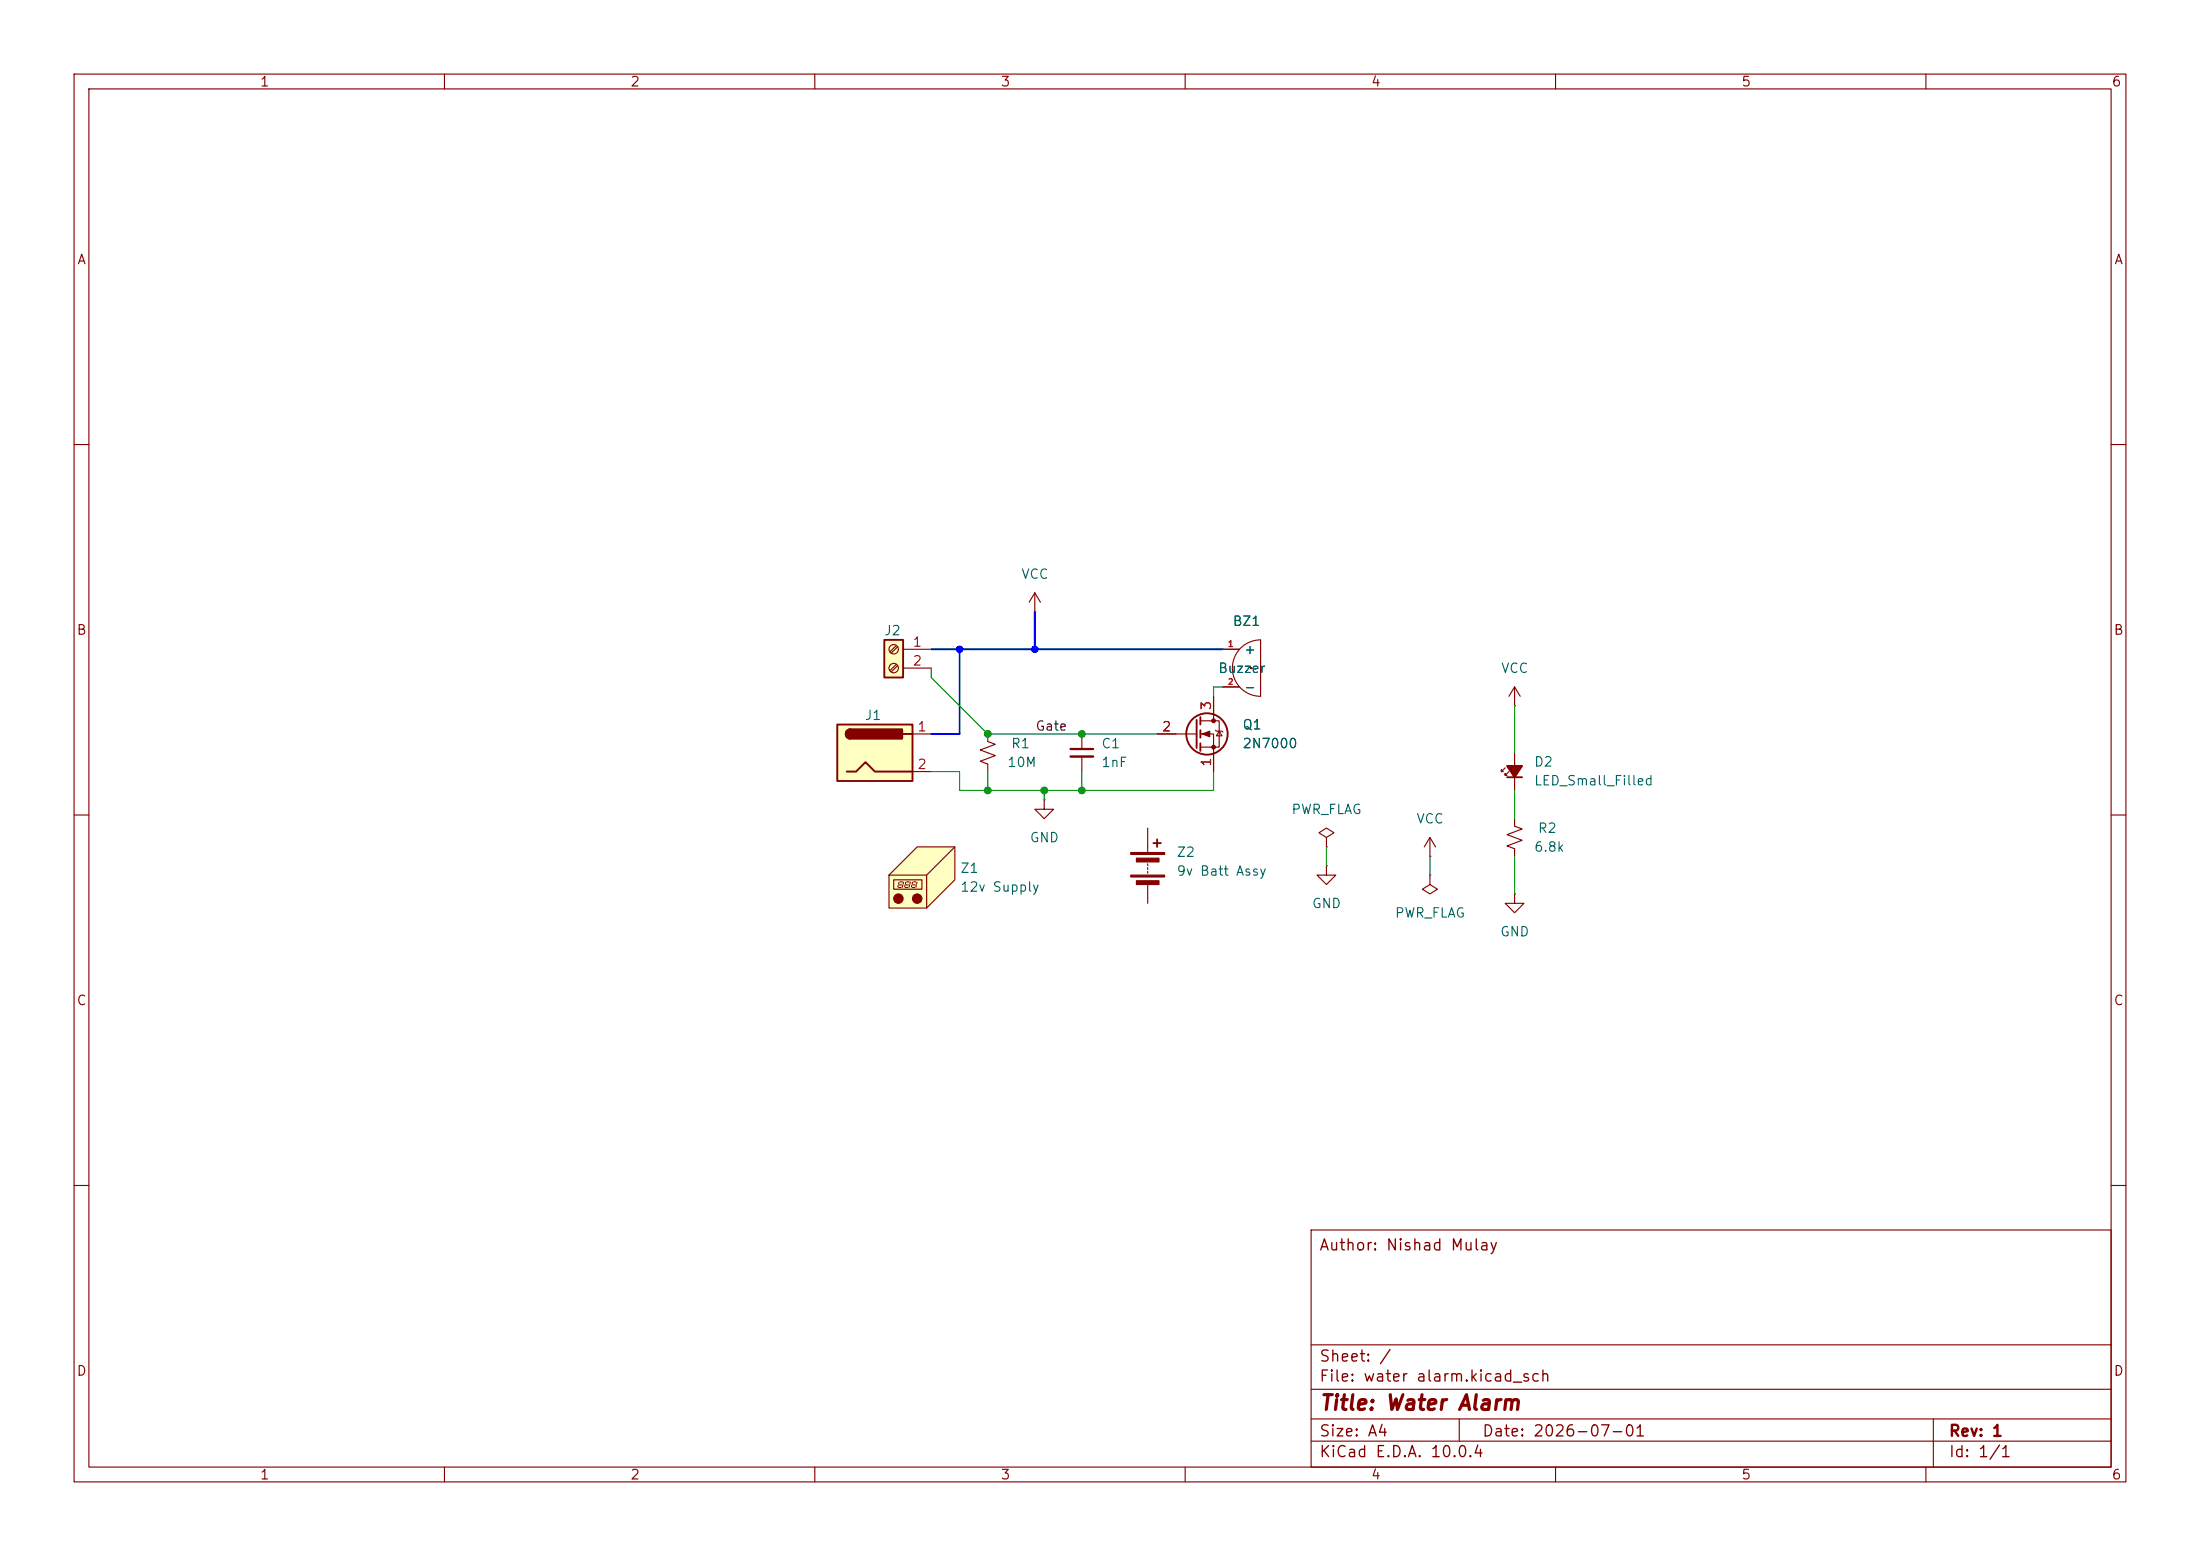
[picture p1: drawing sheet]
(kicad_sch
 (version 20260306)
 (generator "eeschema")
 (generator_version "10.0")
 (paper "A4")
 (title_block
  (title "Water Alarm")
  (date "2026-07-01")
  (rev "1")
  (comment 4 "Author: Nishad Mulay"))
 (lib_symbols
  (symbol "1_Buzzers:Buzzer" (exclude_from_sim no) (in_bom yes) (on_board yes)
   (in_pos_files yes)
   (duplicate_pin_numbers_are_jumpers no)
   (property "Reference" "BZ" (at -4.318 0 0) (show_name no) (do_not_autoplace no) (effects (font (size 1.27 1.27))))
   (property "Value" "" (at 0 0 0) (show_name no) (do_not_autoplace no) (effects (font (size 1.27 1.27))))
   (property "Footprint" "" (at 0 0 0) (show_name no) (do_not_autoplace no) (hide yes) (effects (font (size 1.27 1.27))))
   (property "Datasheet" "" (at 0 0 0) (show_name no) (do_not_autoplace no) (hide yes) (effects (font (size 1.27 1.27))))
   (property "Description" "" (at 0 0 0) (show_name no) (do_not_autoplace no) (hide yes) (effects (font (size 1.27 1.27))))
   (symbol "Buzzer_0_1"
    (polyline (pts (xy -2.54 3.81) (xy -2.54 -3.81)) (stroke (width 0) (type default)) (fill (type none)))
    (arc (start -2.54 3.81) (mid 1.27 0) (end -2.54 -3.81) (stroke (width 0) (type default)) (fill (type none)))
    (arc (start -1.27 0) (mid -1.27 0) (end -1.27 0) (stroke (width 0) (type default)) (fill (type none)))
    (arc (start -1.27 0) (mid -1.27 0) (end -1.27 0) (stroke (width 0) (type default)) (fill (type none)))
    (arc (start -1.27 0) (mid -1.27 0) (end -1.27 0) (stroke (width 0) (type default)) (fill (type none)))
    (arc (start -1.27 0) (mid -1.27 0) (end -1.27 0) (stroke (width 0) (type default)) (fill (type none))))
   (symbol "Buzzer_1_1"
    (pin passive line (at 2.54 2.54 180) (length 2.2352) (name "+" (effects (font (size 1.27 1.27)))) (number "1" (effects (font (size 0.8382 0.8382)))))
    (pin passive line (at 2.54 -2.54 180) (length 2.2352) (name "-" (effects (font (size 1.27 1.27)))) (number "2" (effects (font (size 0.762 0.762))))))
   (embedded_fonts no))
  (symbol "Connector:Jack-DC"
   (pin_names
    (offset 1.016)) (exclude_from_sim no) (in_bom yes) (on_board yes)
   (in_pos_files yes)
   (duplicate_pin_numbers_are_jumpers no)
   (property "Reference" "J" (at 0 5.334 0) (show_name no) (do_not_autoplace no) (effects (font (size 1.27 1.27))))
   (property "Value" "Jack-DC" (at 0 -5.08 0) (show_name no) (do_not_autoplace no) (effects (font (size 1.27 1.27))))
   (property "Footprint" "" (at 1.27 -1.016 0) (show_name no) (do_not_autoplace no) (hide yes) (effects (font (size 1.27 1.27))))
   (property "Datasheet" "" (at 1.27 -1.016 0) (show_name no) (do_not_autoplace no) (hide yes) (effects (font (size 1.27 1.27))))
   (property "Description" "DC Barrel Jack" (at 0 0 0) (show_name no) (do_not_autoplace no) (hide yes) (effects (font (size 1.27 1.27))))
   (symbol "Jack-DC_0_1"
    (rectangle (start -5.08 3.81) (end 5.08 -3.81) (stroke (width 0.254) (type default)) (fill (type background)))
    (polyline (pts (xy -3.81 -2.54) (xy -2.54 -2.54) (xy -1.27 -1.27) (xy 0 -2.54) (xy 2.54 -2.54) (xy 5.08 -2.54)) (stroke (width 0.254) (type default)) (fill (type none)))
    (arc (start -3.302 1.905) (mid -3.9343 2.54) (end -3.302 3.175) (stroke (width 0.254) (type default)) (fill (type none)))
    (arc (start -3.302 1.905) (mid -3.9343 2.54) (end -3.302 3.175) (stroke (width 0.254) (type default)) (fill (type outline)))
    (rectangle (start 3.683 3.175) (end -3.302 1.905) (stroke (width 0.254) (type default)) (fill (type outline)))
    (polyline (pts (xy 5.08 2.54) (xy 3.81 2.54)) (stroke (width 0.254) (type default)) (fill (type none))))
   (symbol "Jack-DC_1_1"
    (pin passive line (at 7.62 2.54 180) (length 2.54) (name "" (effects (font (size 1.27 1.27)))) (number "1" (effects (font (size 1.27 1.27)))))
    (pin passive line (at 7.62 -2.54 180) (length 2.54) (name "" (effects (font (size 1.27 1.27)))) (number "2" (effects (font (size 1.27 1.27))))))
   (embedded_fonts no))
  (symbol "Connector:Screw_Terminal_01x02"
   (pin_names
    (offset 1.016) (hide yes)) (exclude_from_sim no) (in_bom yes) (on_board yes)
   (in_pos_files yes)
   (duplicate_pin_numbers_are_jumpers no)
   (property "Reference" "J" (at 0 2.54 0) (show_name no) (do_not_autoplace no) (effects (font (size 1.27 1.27))))
   (property "Value" "Screw_Terminal_01x02" (at 0 -5.08 0) (show_name no) (do_not_autoplace no) (effects (font (size 1.27 1.27))))
   (property "Footprint" "" (at 0 0 0) (show_name no) (do_not_autoplace no) (hide yes) (effects (font (size 1.27 1.27))))
   (property "Datasheet" "" (at 0 0 0) (show_name no) (do_not_autoplace no) (hide yes) (effects (font (size 1.27 1.27))))
   (property "Description" "Generic screw terminal, single row, 01x02, script generated (kicad-library-utils/schlib/autogen/connector/)" (at 0 0 0) (show_name no) (do_not_autoplace no) (hide yes) (effects (font (size 1.27 1.27))))
   (symbol "Screw_Terminal_01x02_1_1"
    (rectangle (start -1.27 1.27) (end 1.27 -3.81) (stroke (width 0.254) (type default)) (fill (type background)))
    (polyline (pts (xy -0.5334 0.3302) (xy 0.3302 -0.508)) (stroke (width 0.1524) (type default)) (fill (type none)))
    (polyline (pts (xy -0.5334 -2.2098) (xy 0.3302 -3.048)) (stroke (width 0.1524) (type default)) (fill (type none)))
    (polyline (pts (xy -0.3556 0.508) (xy 0.508 -0.3302)) (stroke (width 0.1524) (type default)) (fill (type none)))
    (polyline (pts (xy -0.3556 -2.032) (xy 0.508 -2.8702)) (stroke (width 0.1524) (type default)) (fill (type none)))
    (circle (center 0 0) (radius 0.635) (stroke (width 0.1524) (type default)) (fill (type none)))
    (circle (center 0 -2.54) (radius 0.635) (stroke (width 0.1524) (type default)) (fill (type none)))
    (pin passive line (at -5.08 0 0) (length 3.81) (name "Pin_1" (effects (font (size 1.27 1.27)))) (number "1" (effects (font (size 1.27 1.27)))))
    (pin passive line (at -5.08 -2.54 0) (length 3.81) (name "Pin_2" (effects (font (size 1.27 1.27)))) (number "2" (effects (font (size 1.27 1.27))))))
   (embedded_fonts no))
  (symbol "Device:Battery"
   (pin_numbers (hide yes))
   (pin_names
    (offset 0) (hide yes)) (exclude_from_sim no) (in_bom yes) (on_board yes)
   (in_pos_files yes)
   (duplicate_pin_numbers_are_jumpers no)
   (property "Reference" "BT" (at 2.54 2.54 0) (show_name no) (do_not_autoplace no) (effects (font (size 1.27 1.27)) (justify left)))
   (property "Value" "Battery" (at 2.54 0 0) (show_name no) (do_not_autoplace no) (effects (font (size 1.27 1.27)) (justify left)))
   (property "Footprint" "" (at 0 1.524 90) (show_name no) (do_not_autoplace no) (hide yes) (effects (font (size 1.27 1.27))))
   (property "Datasheet" "" (at 0 1.524 90) (show_name no) (do_not_autoplace no) (hide yes) (effects (font (size 1.27 1.27))))
   (property "Description" "Multiple-cell battery" (at 0 0 0) (show_name no) (do_not_autoplace no) (hide yes) (effects (font (size 1.27 1.27))))
   (property "Sim.Device" "V" (at 0 0 0) (show_name no) (do_not_autoplace no) (hide yes) (effects (font (size 1.27 1.27))))
   (property "Sim.Type" "DC" (at 0 0 0) (show_name no) (do_not_autoplace no) (hide yes) (effects (font (size 1.27 1.27))))
   (property "Sim.Pins" "1=+ 2=-" (at 0 0 0) (show_name no) (do_not_autoplace no) (hide yes) (effects (font (size 1.27 1.27))))
   (symbol "Battery_0_1"
    (rectangle (start -2.286 1.778) (end 2.286 1.524) (stroke (width 0) (type default)) (fill (type outline)))
    (rectangle (start -2.286 -1.27) (end 2.286 -1.524) (stroke (width 0) (type default)) (fill (type outline)))
    (rectangle (start -1.524 1.016) (end 1.524 0.508) (stroke (width 0) (type default)) (fill (type outline)))
    (rectangle (start -1.524 -2.032) (end 1.524 -2.54) (stroke (width 0) (type default)) (fill (type outline)))
    (polyline (pts (xy 0 1.778) (xy 0 2.54)) (stroke (width 0) (type default)) (fill (type none)))
    (polyline (pts (xy 0 0) (xy 0 0.254)) (stroke (width 0) (type default)) (fill (type none)))
    (polyline (pts (xy 0 -0.508) (xy 0 -0.254)) (stroke (width 0) (type default)) (fill (type none)))
    (polyline (pts (xy 0 -1.016) (xy 0 -0.762)) (stroke (width 0) (type default)) (fill (type none)))
    (polyline (pts (xy 0.762 3.048) (xy 1.778 3.048)) (stroke (width 0.254) (type default)) (fill (type none)))
    (polyline (pts (xy 1.27 3.556) (xy 1.27 2.54)) (stroke (width 0.254) (type default)) (fill (type none))))
   (symbol "Battery_1_1"
    (pin passive line (at 0 5.08 270) (length 2.54) (name "+" (effects (font (size 1.27 1.27)))) (number "1" (effects (font (size 1.27 1.27)))))
    (pin passive line (at 0 -5.08 90) (length 2.54) (name "-" (effects (font (size 1.27 1.27)))) (number "2" (effects (font (size 1.27 1.27))))))
   (embedded_fonts no))
  (symbol "Device:C_Small"
   (pin_numbers (hide yes))
   (pin_names
    (offset 0.254) (hide yes)) (exclude_from_sim no) (in_bom yes) (on_board yes)
   (in_pos_files yes)
   (duplicate_pin_numbers_are_jumpers no)
   (property "Reference" "C" (at 0.254 1.778 0) (show_name no) (do_not_autoplace no) (effects (font (size 1.27 1.27)) (justify left)))
   (property "Value" "C_Small" (at 0.254 -2.032 0) (show_name no) (do_not_autoplace no) (effects (font (size 1.27 1.27)) (justify left)))
   (property "Footprint" "" (at 0 0 0) (show_name no) (do_not_autoplace no) (hide yes) (effects (font (size 1.27 1.27))))
   (property "Datasheet" "" (at 0 0 0) (show_name no) (do_not_autoplace no) (hide yes) (effects (font (size 1.27 1.27))))
   (property "Description" "Unpolarized capacitor, small symbol" (at 0 0 0) (show_name no) (do_not_autoplace no) (hide yes) (effects (font (size 1.27 1.27))))
   (symbol "C_Small_0_1"
    (polyline (pts (xy -1.524 0.508) (xy 1.524 0.508)) (stroke (width 0.3048) (type default)) (fill (type none)))
    (polyline (pts (xy -1.524 -0.508) (xy 1.524 -0.508)) (stroke (width 0.3302) (type default)) (fill (type none))))
   (symbol "C_Small_1_1"
    (pin passive line (at 0 2.54 270) (length 2.032) (name "" (effects (font (size 1.27 1.27)))) (number "1" (effects (font (size 1.27 1.27)))))
    (pin passive line (at 0 -2.54 90) (length 2.032) (name "" (effects (font (size 1.27 1.27)))) (number "2" (effects (font (size 1.27 1.27))))))
   (embedded_fonts no))
  (symbol "Device:LED_Small_Filled"
   (pin_numbers (hide yes))
   (pin_names
    (offset 0.254) (hide yes)) (exclude_from_sim no) (in_bom yes) (on_board yes)
   (in_pos_files yes)
   (duplicate_pin_numbers_are_jumpers no)
   (property "Reference" "D" (at -1.27 3.175 0) (show_name no) (do_not_autoplace no) (effects (font (size 1.27 1.27)) (justify left)))
   (property "Value" "LED_Small_Filled" (at -4.445 -2.54 0) (show_name no) (do_not_autoplace no) (effects (font (size 1.27 1.27)) (justify left)))
   (property "Footprint" "" (at 0 0 90) (show_name no) (do_not_autoplace no) (hide yes) (effects (font (size 1.27 1.27))))
   (property "Datasheet" "" (at 0 0 90) (show_name no) (do_not_autoplace no) (hide yes) (effects (font (size 1.27 1.27))))
   (property "Description" "Light emitting diode, small symbol, filled shape" (at 0 0 0) (show_name no) (do_not_autoplace no) (hide yes) (effects (font (size 1.27 1.27))))
   (property "Sim.Pins" "1=K 2=A" (at 0 0 0) (show_name no) (do_not_autoplace no) (hide yes) (effects (font (size 1.27 1.27))))
   (symbol "LED_Small_Filled_0_1"
    (polyline (pts (xy -0.762 -1.016) (xy -0.762 1.016)) (stroke (width 0.254) (type default)) (fill (type none)))
    (polyline (pts (xy 0 0.762) (xy -0.508 1.27) (xy -0.254 1.27) (xy -0.508 1.27) (xy -0.508 1.016)) (stroke (width 0) (type default)) (fill (type none)))
    (polyline (pts (xy 0.508 1.27) (xy 0 1.778) (xy 0.254 1.778) (xy 0 1.778) (xy 0 1.524)) (stroke (width 0) (type default)) (fill (type none)))
    (polyline (pts (xy 0.762 -1.016) (xy -0.762 0) (xy 0.762 1.016) (xy 0.762 -1.016)) (stroke (width 0.254) (type default)) (fill (type outline)))
    (polyline (pts (xy 1.016 0) (xy -0.762 0)) (stroke (width 0) (type default)) (fill (type none))))
   (symbol "LED_Small_Filled_1_1"
    (pin passive line (at -2.54 0 0) (length 1.778) (name "K" (effects (font (size 1.27 1.27)))) (number "1" (effects (font (size 1.27 1.27)))))
    (pin passive line (at 2.54 0 180) (length 1.778) (name "A" (effects (font (size 1.27 1.27)))) (number "2" (effects (font (size 1.27 1.27))))))
   (embedded_fonts no))
  (symbol "Device:R_Small_US"
   (pin_numbers (hide yes))
   (pin_names
    (offset 0.254) (hide yes)) (exclude_from_sim no) (in_bom yes) (on_board yes)
   (in_pos_files yes)
   (duplicate_pin_numbers_are_jumpers no)
   (property "Reference" "R" (at 0.762 0.508 0) (show_name no) (do_not_autoplace no) (effects (font (size 1.27 1.27)) (justify left)))
   (property "Value" "R_Small_US" (at 0.762 -1.016 0) (show_name no) (do_not_autoplace no) (effects (font (size 1.27 1.27)) (justify left)))
   (property "Footprint" "" (at 0 0 0) (show_name no) (do_not_autoplace no) (hide yes) (effects (font (size 1.27 1.27))))
   (property "Datasheet" "" (at 0 0 0) (show_name no) (do_not_autoplace no) (hide yes) (effects (font (size 1.27 1.27))))
   (property "Description" "Resistor, small US symbol" (at 0 0 0) (show_name no) (do_not_autoplace no) (hide yes) (effects (font (size 1.27 1.27))))
   (symbol "R_Small_US_1_1"
    (polyline (pts (xy 0 1.524) (xy 1.016 1.143) (xy 0 0.762) (xy -1.016 0.381) (xy 0 0)) (stroke (width 0) (type default)) (fill (type none)))
    (polyline (pts (xy 0 0) (xy 1.016 -0.381) (xy 0 -0.762) (xy -1.016 -1.143) (xy 0 -1.524)) (stroke (width 0) (type default)) (fill (type none)))
    (pin passive line (at 0 2.54 270) (length 1.016) (name "" (effects (font (size 1.27 1.27)))) (number "1" (effects (font (size 1.27 1.27)))))
    (pin passive line (at 0 -2.54 90) (length 1.016) (name "" (effects (font (size 1.27 1.27)))) (number "2" (effects (font (size 1.27 1.27))))))
   (embedded_fonts no))
  (symbol "Mechanical:Housing"
   (pin_names
    (offset 1.016)) (exclude_from_sim no) (in_bom yes) (on_board yes)
   (in_pos_files yes)
   (duplicate_pin_numbers_are_jumpers no)
   (property "Reference" "N" (at 3.81 0 0) (show_name no) (do_not_autoplace no) (effects (font (size 1.27 1.27)) (justify left)))
   (property "Value" "Housing" (at 3.81 -1.905 0) (show_name no) (do_not_autoplace no) (effects (font (size 1.27 1.27)) (justify left)))
   (property "Footprint" "" (at 1.27 1.27 0) (show_name no) (do_not_autoplace no) (hide yes) (effects (font (size 1.27 1.27))))
   (property "Datasheet" "" (at 1.27 1.27 0) (show_name no) (do_not_autoplace no) (hide yes) (effects (font (size 1.27 1.27))))
   (property "Description" "Housing" (at 0 0 0) (show_name no) (do_not_autoplace no) (hide yes) (effects (font (size 1.27 1.27))))
   (symbol "Housing_0_1"
    (polyline (pts (xy -5.715 0) (xy -0.635 0) (xy 3.175 3.81)) (stroke (width 0) (type default)) (fill (type none)))
    (polyline (pts (xy -5.715 0) (xy -5.715 -4.445) (xy -0.635 -4.445) (xy 3.175 -0.635) (xy 3.175 3.81) (xy -1.905 3.81) (xy -5.715 0)) (stroke (width 0) (type default)) (fill (type background)))
    (rectangle (start -5.08 -0.635) (end -1.27 -1.905) (stroke (width 0) (type default)) (fill (type none)))
    (polyline (pts (xy -4.5212 -1.5748) (xy -4.4704 -1.3716)) (stroke (width 0) (type default)) (fill (type none)))
    (circle (center -4.445 -3.175) (radius 0.635) (stroke (width 0) (type default)) (fill (type outline)))
    (polyline (pts (xy -4.4196 -1.2192) (xy -4.3688 -0.9652)) (stroke (width 0) (type default)) (fill (type none)))
    (polyline (pts (xy -4.4196 -1.6764) (xy -4.064 -1.6764)) (stroke (width 0) (type default)) (fill (type none)))
    (polyline (pts (xy -4.318 -1.3208) (xy -4.0132 -1.3208)) (stroke (width 0) (type default)) (fill (type none)))
    (polyline (pts (xy -4.2164 -0.9144) (xy -3.9116 -0.9144)) (stroke (width 0) (type default)) (fill (type none)))
    (polyline (pts (xy -3.9116 -1.6256) (xy -3.8608 -1.3716)) (stroke (width 0) (type default)) (fill (type none)))
    (polyline (pts (xy -3.81 -1.2192) (xy -3.7592 -0.9652)) (stroke (width 0) (type default)) (fill (type none)))
    (polyline (pts (xy -3.6068 -1.5748) (xy -3.556 -1.3716)) (stroke (width 0) (type default)) (fill (type none)))
    (polyline (pts (xy -3.5052 -1.2192) (xy -3.4544 -0.9652)) (stroke (width 0) (type default)) (fill (type none)))
    (polyline (pts (xy -3.5052 -1.6764) (xy -3.1496 -1.6764)) (stroke (width 0) (type default)) (fill (type none)))
    (polyline (pts (xy -3.4036 -1.3208) (xy -3.0988 -1.3208)) (stroke (width 0) (type default)) (fill (type none)))
    (polyline (pts (xy -3.302 -0.9144) (xy -2.9972 -0.9144)) (stroke (width 0) (type default)) (fill (type none)))
    (polyline (pts (xy -2.9972 -1.6256) (xy -2.9464 -1.3716)) (stroke (width 0) (type default)) (fill (type none)))
    (polyline (pts (xy -2.8956 -1.2192) (xy -2.8448 -0.9652)) (stroke (width 0) (type default)) (fill (type none)))
    (polyline (pts (xy -2.6924 -1.5748) (xy -2.6416 -1.3716)) (stroke (width 0) (type default)) (fill (type none)))
    (polyline (pts (xy -2.5908 -1.2192) (xy -2.54 -0.9652)) (stroke (width 0) (type default)) (fill (type none)))
    (polyline (pts (xy -2.5908 -1.6764) (xy -2.2352 -1.6764)) (stroke (width 0) (type default)) (fill (type none)))
    (polyline (pts (xy -2.4892 -1.3208) (xy -2.1844 -1.3208)) (stroke (width 0) (type default)) (fill (type none)))
    (polyline (pts (xy -2.3876 -0.9144) (xy -2.0828 -0.9144)) (stroke (width 0) (type default)) (fill (type none)))
    (polyline (pts (xy -2.0828 -1.6256) (xy -2.032 -1.3716)) (stroke (width 0) (type default)) (fill (type none)))
    (polyline (pts (xy -1.9812 -1.2192) (xy -1.9304 -0.9652)) (stroke (width 0) (type default)) (fill (type none)))
    (circle (center -1.905 -3.175) (radius 0.635) (stroke (width 0) (type default)) (fill (type outline)))
    (polyline (pts (xy -0.635 0) (xy -0.635 -4.445)) (stroke (width 0) (type default)) (fill (type none))))
   (embedded_fonts no))
  (symbol "Transistor_FET:2N7000"
   (pin_names (hide yes)) (exclude_from_sim no) (in_bom yes) (on_board yes)
   (in_pos_files yes)
   (duplicate_pin_numbers_are_jumpers no)
   (property "Reference" "Q" (at 5.08 1.905 0) (show_name no) (do_not_autoplace no) (effects (font (size 1.27 1.27)) (justify left)))
   (property "Value" "2N7000" (at 5.08 0 0) (show_name no) (do_not_autoplace no) (effects (font (size 1.27 1.27)) (justify left)))
   (property "Footprint" "Package_TO_SOT_THT:TO-92_Inline" (at 5.08 -1.905 0) (show_name no) (do_not_autoplace no) (hide yes) (effects (font (size 1.27 1.27)
    (italic yes)) (justify left)))
   (property "Datasheet" "https://www.vishay.com/docs/70226/70226.pdf" (at 5.08 -3.81 0) (show_name no) (do_not_autoplace no) (hide yes) (effects (font (size 1.27 1.27)) (justify left)))
   (property "Description" "0.2A Id, 200V Vds, N-Channel MOSFET, 2.6V Logic Level, TO-92" (at 0 0 0) (show_name no) (do_not_autoplace no) (hide yes) (effects (font (size 1.27 1.27))))
   (symbol "2N7000_0_1"
    (polyline (pts (xy 0.254 1.905) (xy 0.254 -1.905)) (stroke (width 0.254) (type default)) (fill (type none)))
    (polyline (pts (xy 0.254 0) (xy -2.54 0)) (stroke (width 0) (type default)) (fill (type none)))
    (polyline (pts (xy 0.762 2.286) (xy 0.762 1.27)) (stroke (width 0.254) (type default)) (fill (type none)))
    (polyline (pts (xy 0.762 0.508) (xy 0.762 -0.508)) (stroke (width 0.254) (type default)) (fill (type none)))
    (polyline (pts (xy 0.762 -1.27) (xy 0.762 -2.286)) (stroke (width 0.254) (type default)) (fill (type none)))
    (polyline (pts (xy 0.762 -1.778) (xy 3.302 -1.778) (xy 3.302 1.778) (xy 0.762 1.778)) (stroke (width 0) (type default)) (fill (type none)))
    (polyline (pts (xy 1.016 0) (xy 2.032 0.381) (xy 2.032 -0.381) (xy 1.016 0)) (stroke (width 0) (type default)) (fill (type outline)))
    (circle (center 1.651 0) (radius 2.794) (stroke (width 0.254) (type default)) (fill (type none)))
    (polyline (pts (xy 2.54 2.54) (xy 2.54 1.778)) (stroke (width 0) (type default)) (fill (type none)))
    (circle (center 2.54 1.778) (radius 0.254) (stroke (width 0) (type default)) (fill (type outline)))
    (circle (center 2.54 -1.778) (radius 0.254) (stroke (width 0) (type default)) (fill (type outline)))
    (polyline (pts (xy 2.54 -2.54) (xy 2.54 0) (xy 0.762 0)) (stroke (width 0) (type default)) (fill (type none)))
    (polyline (pts (xy 2.794 0.508) (xy 2.921 0.381) (xy 3.683 0.381) (xy 3.81 0.254)) (stroke (width 0) (type default)) (fill (type none)))
    (polyline (pts (xy 3.302 0.381) (xy 2.921 -0.254) (xy 3.683 -0.254) (xy 3.302 0.381)) (stroke (width 0) (type default)) (fill (type none))))
   (symbol "2N7000_1_1"
    (pin passive line (at 2.54 -5.08 90) (length 2.54) (name "S" (effects (font (size 1.27 1.27)))) (number "1" (effects (font (size 1.27 1.27)))))
    (pin input line (at -5.08 0 0) (length 2.54) (name "G" (effects (font (size 1.27 1.27)))) (number "2" (effects (font (size 1.27 1.27)))))
    (pin passive line (at 2.54 5.08 270) (length 2.54) (name "D" (effects (font (size 1.27 1.27)))) (number "3" (effects (font (size 1.27 1.27))))))
   (embedded_fonts no))
  (symbol "power:GND"
   (power global)
   (pin_numbers (hide yes))
   (pin_names
    (offset 0) (hide yes)) (exclude_from_sim no) (in_bom yes) (on_board yes)
   (in_pos_files yes)
   (duplicate_pin_numbers_are_jumpers no)
   (property "Reference" "#PWR" (at 0 -6.35 0) (show_name no) (do_not_autoplace no) (hide yes) (effects (font (size 1.27 1.27))))
   (property "Value" "GND" (at 0 -3.81 0) (show_name no) (do_not_autoplace no) (effects (font (size 1.27 1.27))))
   (property "Footprint" "" (at 0 0 0) (show_name no) (do_not_autoplace no) (hide yes) (effects (font (size 1.27 1.27))))
   (property "Datasheet" "" (at 0 0 0) (show_name no) (do_not_autoplace no) (hide yes) (effects (font (size 1.27 1.27))))
   (property "Description" "Power symbol creates a global label with name \"GND\" , ground" (at 0 0 0) (show_name no) (do_not_autoplace no) (hide yes) (effects (font (size 1.27 1.27))))
   (symbol "GND_0_1"
    (polyline (pts (xy 0 0) (xy 0 -1.27) (xy 1.27 -1.27) (xy 0 -2.54) (xy -1.27 -1.27) (xy 0 -1.27)) (stroke (width 0) (type default)) (fill (type none))))
   (symbol "GND_1_1"
    (pin power_in line (at 0 0 270) (length 0) (name "" (effects (font (size 1.27 1.27)))) (number "1" (effects (font (size 1.27 1.27))))))
   (embedded_fonts no))
  (symbol "power:PWR_FLAG"
   (power global)
   (pin_numbers (hide yes))
   (pin_names
    (offset 0) (hide yes)) (exclude_from_sim no) (in_bom yes) (on_board yes)
   (in_pos_files yes)
   (duplicate_pin_numbers_are_jumpers no)
   (property "Reference" "#FLG" (at 0 1.905 0) (show_name no) (do_not_autoplace no) (hide yes) (effects (font (size 1.27 1.27))))
   (property "Value" "PWR_FLAG" (at 0 3.81 0) (show_name no) (do_not_autoplace no) (effects (font (size 1.27 1.27))))
   (property "Footprint" "" (at 0 0 0) (show_name no) (do_not_autoplace no) (hide yes) (effects (font (size 1.27 1.27))))
   (property "Datasheet" "" (at 0 0 0) (show_name no) (do_not_autoplace no) (hide yes) (effects (font (size 1.27 1.27))))
   (property "Description" "Special symbol for telling ERC where power comes from" (at 0 0 0) (show_name no) (do_not_autoplace no) (hide yes) (effects (font (size 1.27 1.27))))
   (symbol "PWR_FLAG_0_0"
    (pin power_out line (at 0 0 90) (length 0) (name "" (effects (font (size 1.27 1.27)))) (number "1" (effects (font (size 1.27 1.27))))))
   (symbol "PWR_FLAG_0_1"
    (polyline (pts (xy 0 0) (xy 0 1.27) (xy -1.016 1.905) (xy 0 2.54) (xy 1.016 1.905) (xy 0 1.27)) (stroke (width 0) (type default)) (fill (type none))))
   (embedded_fonts no))
  (symbol "power:VCC"
   (power global)
   (pin_numbers (hide yes))
   (pin_names
    (offset 0) (hide yes)) (exclude_from_sim no) (in_bom yes) (on_board yes)
   (in_pos_files yes)
   (duplicate_pin_numbers_are_jumpers no)
   (property "Reference" "#PWR" (at 0 -3.81 0) (show_name no) (do_not_autoplace no) (hide yes) (effects (font (size 1.27 1.27))))
   (property "Value" "VCC" (at 0 3.556 0) (show_name no) (do_not_autoplace no) (effects (font (size 1.27 1.27))))
   (property "Footprint" "" (at 0 0 0) (show_name no) (do_not_autoplace no) (hide yes) (effects (font (size 1.27 1.27))))
   (property "Datasheet" "" (at 0 0 0) (show_name no) (do_not_autoplace no) (hide yes) (effects (font (size 1.27 1.27))))
   (property "Description" "Power symbol creates a global label with name \"VCC\"" (at 0 0 0) (show_name no) (do_not_autoplace no) (hide yes) (effects (font (size 1.27 1.27))))
   (symbol "VCC_0_1"
    (polyline (pts (xy -0.762 1.27) (xy 0 2.54)) (stroke (width 0) (type default)) (fill (type none)))
    (polyline (pts (xy 0 2.54) (xy 0.762 1.27)) (stroke (width 0) (type default)) (fill (type none)))
    (polyline (pts (xy 0 0) (xy 0 2.54)) (stroke (width 0) (type default)) (fill (type none))))
   (symbol "VCC_1_1"
    (pin power_in line (at 0 0 90) (length 0) (name "" (effects (font (size 1.27 1.27)))) (number "1" (effects (font (size 1.27 1.27))))))
   (embedded_fonts no)))
 (junction
  (at 133.35 106.68)
  (diameter 0)
  (color 0 0 0 0))
 (junction
  (at 133.35 99.06)
  (diameter 0)
  (color 0 0 0 0))
 (junction
  (at 140.97 106.68)
  (diameter 0)
  (color 0 0 0 0))
 (junction
  (at 146.05 99.06)
  (diameter 0)
  (color 0 0 0 0))
 (junction
  (at 139.7 87.63)
  (diameter 0.889)
  (color 0 0 255 1))
 (junction
  (at 146.05 106.68)
  (diameter 0)
  (color 0 0 0 0))
 (junction
  (at 129.54 87.63)
  (diameter 0.889)
  (color 0 0 255 1))
 (wire
  (pts (xy 129.54 106.68) (xy 133.35 106.68))
  (stroke (width 0) (type default)))
 (wire
  (pts (xy 179.07 116.84) (xy 179.07 114.3))
  (stroke (width 0) (type default)))
 (wire
  (pts (xy 133.35 106.68) (xy 133.35 104.14))
  (stroke (width 0) (type default)))
 (wire
  (pts (xy 133.35 99.06) (xy 146.05 99.06))
  (stroke (width 0) (type default)))
 (wire
  (pts (xy 129.54 104.14) (xy 129.54 106.68))
  (stroke (width 0) (type default)))
 (wire
  (pts (xy 204.47 120.65) (xy 204.47 115.57))
  (stroke (width 0) (type default)))
 (wire
  (pts (xy 125.73 91.44) (xy 133.35 99.06))
  (stroke (width 0) (type default)))
 (wire
  (pts (xy 193.04 118.11) (xy 193.04 115.57))
  (stroke (width 0) (type default)))
 (wire
  (pts (xy 140.97 107.95) (xy 140.97 106.68))
  (stroke (width 0) (type default)))
 (wire
  (pts (xy 125.73 104.14) (xy 129.54 104.14))
  (stroke (width 0) (type default)))
 (wire
  (pts (xy 129.54 87.63) (xy 139.7 87.63))
  (stroke (width 0.254) (type default) (color 0 0 255 1)))
 (wire
  (pts (xy 125.73 87.63) (xy 129.54 87.63))
  (stroke (width 0.254) (type default) (color 0 0 255 1)))
 (wire
  (pts (xy 146.05 104.14) (xy 146.05 106.68))
  (stroke (width 0) (type default)))
 (wire
  (pts (xy 139.7 82.55) (xy 139.7 87.63))
  (stroke (width 0.254) (type default) (color 0 0 255 1)))
 (wire
  (pts (xy 140.97 106.68) (xy 133.35 106.68))
  (stroke (width 0) (type default)))
 (wire
  (pts (xy 139.7 87.63) (xy 165.1 87.63))
  (stroke (width 0.254) (type default) (color 0 0 255 1)))
 (wire
  (pts (xy 129.54 99.06) (xy 129.54 87.63))
  (stroke (width 0.254) (type default) (color 0 0 255 1)))
 (wire
  (pts (xy 125.73 99.06) (xy 129.54 99.06))
  (stroke (width 0.254) (type default) (color 0 0 255 1)))
 (wire
  (pts (xy 140.97 106.68) (xy 146.05 106.68))
  (stroke (width 0) (type default)))
 (wire
  (pts (xy 204.47 95.25) (xy 204.47 101.6))
  (stroke (width 0) (type default)))
 (wire
  (pts (xy 163.83 104.14) (xy 163.83 106.68))
  (stroke (width 0) (type default)))
 (wire
  (pts (xy 146.05 106.68) (xy 163.83 106.68))
  (stroke (width 0) (type default)))
 (wire
  (pts (xy 125.73 90.17) (xy 125.73 91.44))
  (stroke (width 0) (type default)))
 (wire
  (pts (xy 165.1 92.71) (xy 163.83 92.71))
  (stroke (width 0) (type default)))
 (wire
  (pts (xy 163.83 92.71) (xy 163.83 93.98))
  (stroke (width 0) (type default)))
 (wire
  (pts (xy 146.05 99.06) (xy 156.21 99.06))
  (stroke (width 0) (type default)))
 (wire
  (pts (xy 204.47 110.49) (xy 204.47 106.68))
  (stroke (width 0) (type default)))
 (label "Gate"
  (at 139.7 99.06 0)
  (effects (font (size 1.27 1.27)) (justify left bottom)))
 (symbol
  (lib_id "Device:C_Small")
  (at 146.05 101.6 0)
  (unit 1)
  (body_style 1)
  (exclude_from_sim no)
  (in_bom yes)
  (on_board yes)
  (in_pos_files yes)
  (dnp no)
  (fields_autoplaced yes)
  (property "Reference" "C1" (at 148.59 100.3362 0) (show_name no) (do_not_autoplace no) (effects (font (size 1.27 1.27)) (justify left)))
  (property "Value" "1nF" (at 148.59 102.8762 0) (show_name no) (do_not_autoplace no) (effects (font (size 1.27 1.27)) (justify left)))
  (property "Footprint" "Capacitor_THT:C_Disc_D3.0mm_W1.6mm_P2.50mm" (at 146.05 101.6 0) (hide yes) (show_name no) (do_not_autoplace no) (effects (font (size 1.27 1.27))))
  (property "Datasheet" "" (at 146.05 101.6 0) (hide yes) (show_name no) (do_not_autoplace no) (effects (font (size 1.27 1.27))))
  (property "Description" "Unpolarized capacitor, small symbol" (at 146.05 101.6 0) (hide yes) (show_name no) (do_not_autoplace no) (effects (font (size 1.27 1.27))))
  (property "DKPN" "56-K102K10X7RH5UL2CT-ND" (at 146.05 101.6 0) (hide yes) (show_name no) (do_not_autoplace no) (effects (font (size 1.27 1.27))))
  (pin "1")
  (pin "2"))
 (symbol
  (lib_id "power:PWR_FLAG")
  (at 179.07 114.3 0)
  (unit 1)
  (body_style 1)
  (exclude_from_sim no)
  (in_bom yes)
  (on_board yes)
  (in_pos_files yes)
  (dnp no)
  (fields_autoplaced yes)
  (property "Reference" "#FLG01" (at 179.07 112.395 0) (hide yes) (show_name no) (do_not_autoplace no) (effects (font (size 1.27 1.27))))
  (property "Value" "PWR_FLAG" (at 179.07 109.22 0) (show_name no) (do_not_autoplace no) (effects (font (size 1.27 1.27))))
  (property "Footprint" "" (at 179.07 114.3 0) (hide yes) (show_name no) (do_not_autoplace no) (effects (font (size 1.27 1.27))))
  (property "Datasheet" "" (at 179.07 114.3 0) (hide yes) (show_name no) (do_not_autoplace no) (effects (font (size 1.27 1.27))))
  (property "Description" "Special symbol for telling ERC where power comes from" (at 179.07 114.3 0) (hide yes) (show_name no) (do_not_autoplace no) (effects (font (size 1.27 1.27))))
  (pin "1"))
 (symbol
  (lib_id "power:VCC")
  (at 204.47 95.25 0)
  (unit 1)
  (body_style 1)
  (exclude_from_sim no)
  (in_bom yes)
  (on_board yes)
  (in_pos_files yes)
  (dnp no)
  (fields_autoplaced yes)
  (property "Reference" "#PWR04" (at 204.47 99.06 0) (hide yes) (show_name no) (do_not_autoplace no) (effects (font (size 1.27 1.27))))
  (property "Value" "VCC" (at 204.47 90.17 0) (show_name no) (do_not_autoplace no) (effects (font (size 1.27 1.27))))
  (property "Footprint" "" (at 204.47 95.25 0) (hide yes) (show_name no) (do_not_autoplace no) (effects (font (size 1.27 1.27))))
  (property "Datasheet" "" (at 204.47 95.25 0) (hide yes) (show_name no) (do_not_autoplace no) (effects (font (size 1.27 1.27))))
  (property "Description" "Power symbol creates a global label with name \"VCC\"" (at 204.47 95.25 0) (hide yes) (show_name no) (do_not_autoplace no) (effects (font (size 1.27 1.27))))
  (pin "1"))
 (symbol
  (lib_id "power:VCC")
  (at 193.04 115.57 0)
  (unit 1)
  (body_style 1)
  (exclude_from_sim no)
  (in_bom yes)
  (on_board yes)
  (in_pos_files yes)
  (dnp no)
  (fields_autoplaced yes)
  (property "Reference" "#PWR03" (at 193.04 119.38 0) (hide yes) (show_name no) (do_not_autoplace no) (effects (font (size 1.27 1.27))))
  (property "Value" "VCC" (at 193.04 110.49 0) (show_name no) (do_not_autoplace no) (effects (font (size 1.27 1.27))))
  (property "Footprint" "" (at 193.04 115.57 0) (hide yes) (show_name no) (do_not_autoplace no) (effects (font (size 1.27 1.27))))
  (property "Datasheet" "" (at 193.04 115.57 0) (hide yes) (show_name no) (do_not_autoplace no) (effects (font (size 1.27 1.27))))
  (property "Description" "Power symbol creates a global label with name \"VCC\"" (at 193.04 115.57 0) (hide yes) (show_name no) (do_not_autoplace no) (effects (font (size 1.27 1.27))))
  (pin "1"))
 (symbol
  (lib_id "power:GND")
  (at 140.97 107.95 0)
  (unit 1)
  (body_style 1)
  (exclude_from_sim no)
  (in_bom yes)
  (on_board yes)
  (in_pos_files yes)
  (dnp no)
  (fields_autoplaced yes)
  (property "Reference" "#PWR02" (at 140.97 114.3 0) (hide yes) (show_name no) (do_not_autoplace no) (effects (font (size 1.27 1.27))))
  (property "Value" "GND" (at 140.97 113.03 0) (show_name no) (do_not_autoplace no) (effects (font (size 1.27 1.27))))
  (property "Footprint" "" (at 140.97 107.95 0) (hide yes) (show_name no) (do_not_autoplace no) (effects (font (size 1.27 1.27))))
  (property "Datasheet" "" (at 140.97 107.95 0) (hide yes) (show_name no) (do_not_autoplace no) (effects (font (size 1.27 1.27))))
  (property "Description" "Power symbol creates a global label with name \"GND\" , ground" (at 140.97 107.95 0) (hide yes) (show_name no) (do_not_autoplace no) (effects (font (size 1.27 1.27))))
  (pin "1"))
 (symbol
  (lib_id "1_Buzzers:Buzzer")
  (at 167.64 90.17 0)
  (mirror y)
  (unit 1)
  (body_style 1)
  (exclude_from_sim no)
  (in_bom yes)
  (on_board yes)
  (in_pos_files yes)
  (dnp no)
  (property "Reference" "BZ1" (at 168.275 83.82 0) (show_name no) (do_not_autoplace no) (effects (font (size 1.27 1.27))))
  (property "Value" "Buzzer" (at 167.64 90.17 0) (show_name no) (do_not_autoplace no) (effects (font (size 1.27 1.27))))
  (property "Footprint" "1_buzzers:Buzzer_D30mm_H20mm_P15mm_668-1652-ND_AI-3035-TT-12V-R" (at 167.64 90.17 0) (hide yes) (show_name no) (do_not_autoplace no) (effects (font (size 1.27 1.27))))
  (property "Datasheet" "" (at 167.64 90.17 0) (hide yes) (show_name no) (do_not_autoplace no) (effects (font (size 1.27 1.27))))
  (property "Description" "" (at 167.64 90.17 0) (hide yes) (show_name no) (do_not_autoplace no) (effects (font (size 1.27 1.27))))
  (property "DKPN" "668-1652-ND" (at 167.64 90.17 0) (hide yes) (show_name no) (do_not_autoplace no) (effects (font (size 1.27 1.27))))
  (pin "1")
  (pin "2"))
 (symbol
  (lib_id "power:PWR_FLAG")
  (at 193.04 118.11 180)
  (unit 1)
  (body_style 1)
  (exclude_from_sim no)
  (in_bom yes)
  (on_board yes)
  (in_pos_files yes)
  (dnp no)
  (fields_autoplaced yes)
  (property "Reference" "#FLG02" (at 193.04 120.015 0) (hide yes) (show_name no) (do_not_autoplace no) (effects (font (size 1.27 1.27))))
  (property "Value" "PWR_FLAG" (at 193.04 123.19 0) (show_name no) (do_not_autoplace no) (effects (font (size 1.27 1.27))))
  (property "Footprint" "" (at 193.04 118.11 0) (hide yes) (show_name no) (do_not_autoplace no) (effects (font (size 1.27 1.27))))
  (property "Datasheet" "" (at 193.04 118.11 0) (hide yes) (show_name no) (do_not_autoplace no) (effects (font (size 1.27 1.27))))
  (property "Description" "Special symbol for telling ERC where power comes from" (at 193.04 118.11 0) (hide yes) (show_name no) (do_not_autoplace no) (effects (font (size 1.27 1.27))))
  (pin "1"))
 (symbol
  (lib_id "Connector:Screw_Terminal_01x02")
  (at 120.65 87.63 0)
  (mirror y)
  (unit 1)
  (body_style 1)
  (exclude_from_sim no)
  (in_bom yes)
  (on_board yes)
  (in_pos_files yes)
  (dnp no)
  (property "Reference" "J2" (at 121.666 85.09 0) (show_name no) (do_not_autoplace no) (effects (font (size 1.27 1.27)) (justify left)))
  (property "Value" "Screw_Terminal_01x02" (at 118.11 90.1699 0) (hide yes) (show_name no) (do_not_autoplace no) (effects (font (size 1.27 1.27)) (justify left)))
  (property "Footprint" "TerminalBlock_Phoenix:TerminalBlock_Phoenix_PT-1,5-2-5.0-H_1x02_P5.00mm_Horizontal" (at 120.65 87.63 0) (hide yes) (show_name no) (do_not_autoplace no) (effects (font (size 1.27 1.27))))
  (property "Datasheet" "" (at 120.65 87.63 0) (hide yes) (show_name no) (do_not_autoplace no) (effects (font (size 1.27 1.27))))
  (property "Description" "Generic screw terminal, single row, 01x02, script generated (kicad-library-utils/schlib/autogen/connector/)" (at 120.65 87.63 0) (hide yes) (show_name no) (do_not_autoplace no) (effects (font (size 1.27 1.27))))
  (property "DKPN" "2057-EBAA-02-C-ND " (at 120.65 87.63 0) (hide yes) (show_name no) (do_not_autoplace no) (effects (font (size 1.27 1.27))))
  (pin "2")
  (pin "1"))
 (symbol
  (lib_id "Device:LED_Small_Filled")
  (at 204.47 104.14 90)
  (unit 1)
  (body_style 1)
  (exclude_from_sim no)
  (in_bom yes)
  (on_board yes)
  (in_pos_files yes)
  (dnp no)
  (fields_autoplaced yes)
  (property "Reference" "D2" (at 207.01 102.8064 90) (show_name no) (do_not_autoplace no) (effects (font (size 1.27 1.27)) (justify right)))
  (property "Value" "LED_Small_Filled" (at 207.01 105.3464 90) (show_name no) (do_not_autoplace no) (effects (font (size 1.27 1.27)) (justify right)))
  (property "Footprint" "LED_THT:LED_D3.0mm" (at 204.47 104.14 90) (hide yes) (show_name no) (do_not_autoplace no) (effects (font (size 1.27 1.27))))
  (property "Datasheet" "" (at 204.47 104.14 90) (hide yes) (show_name no) (do_not_autoplace no) (effects (font (size 1.27 1.27))))
  (property "Description" "Light emitting diode, small symbol, filled shape" (at 204.47 104.14 0) (hide yes) (show_name no) (do_not_autoplace no) (effects (font (size 1.27 1.27))))
  (property "Sim.Pins" "1=K 2=A" (at 204.47 104.14 0) (hide yes) (show_name no) (do_not_autoplace no) (effects (font (size 1.27 1.27))))
  (pin "1")
  (pin "2"))
 (symbol
  (lib_id "Transistor_FET:2N7000")
  (at 161.29 99.06 0)
  (unit 1)
  (body_style 1)
  (exclude_from_sim no)
  (in_bom yes)
  (on_board yes)
  (in_pos_files yes)
  (dnp no)
  (fields_autoplaced yes)
  (property "Reference" "Q1" (at 167.64 97.7899 0) (show_name no) (do_not_autoplace no) (effects (font (size 1.27 1.27)) (justify left)))
  (property "Value" "2N7000" (at 167.64 100.3299 0) (show_name no) (do_not_autoplace no) (effects (font (size 1.27 1.27)) (justify left)))
  (property "Footprint" "Package_TO_SOT_THT:TO-92_Inline" (at 166.37 100.965 0) (hide yes) (show_name no) (do_not_autoplace no) (effects (font (size 1.27 1.27)
    (italic yes)) (justify left)))
  (property "Datasheet" "https://www.vishay.com/docs/70226/70226.pdf" (at 166.37 102.87 0) (hide yes) (show_name no) (do_not_autoplace no) (effects (font (size 1.27 1.27)) (justify left)))
  (property "Description" "0.2A Id, 200V Vds, N-Channel MOSFET, 2.6V Logic Level, TO-92" (at 161.29 99.06 0) (hide yes) (show_name no) (do_not_autoplace no) (effects (font (size 1.27 1.27))))
  (property "DKPN" "4878-2N7000CT-ND" (at 161.29 99.06 0) (hide yes) (show_name no) (do_not_autoplace no) (effects (font (size 1.27 1.27))))
  (pin "1")
  (pin "3")
  (pin "2"))
 (symbol
  (lib_id "Device:R_Small_US")
  (at 204.47 113.03 0)
  (unit 1)
  (body_style 1)
  (exclude_from_sim no)
  (in_bom yes)
  (on_board yes)
  (in_pos_files yes)
  (dnp no)
  (property "Reference" "R2" (at 207.518 111.76 0) (show_name no) (do_not_autoplace no) (effects (font (size 1.27 1.27)) (justify left)))
  (property "Value" "6.8k" (at 207.01 114.2999 0) (show_name no) (do_not_autoplace no) (effects (font (size 1.27 1.27)) (justify left)))
  (property "Footprint" "Resistor_THT:R_Axial_DIN0204_L3.6mm_D1.6mm_P5.08mm_Horizontal" (at 204.47 113.03 0) (hide yes) (show_name no) (do_not_autoplace no) (effects (font (size 1.27 1.27))))
  (property "Datasheet" "" (at 204.47 113.03 0) (hide yes) (show_name no) (do_not_autoplace no) (effects (font (size 1.27 1.27))))
  (property "Description" "Resistor, small US symbol" (at 204.47 113.03 0) (hide yes) (show_name no) (do_not_autoplace no) (effects (font (size 1.27 1.27))))
  (property "DKPN" "CF18JT10M0CT-ND " (at 204.47 113.03 0) (hide yes) (show_name no) (do_not_autoplace no) (effects (font (size 1.27 1.27))))
  (pin "1")
  (pin "2"))
 (symbol
  (lib_id "power:GND")
  (at 179.07 116.84 0)
  (unit 1)
  (body_style 1)
  (exclude_from_sim no)
  (in_bom yes)
  (on_board yes)
  (in_pos_files yes)
  (dnp no)
  (fields_autoplaced yes)
  (property "Reference" "#PWR05" (at 179.07 123.19 0) (hide yes) (show_name no) (do_not_autoplace no) (effects (font (size 1.27 1.27))))
  (property "Value" "GND" (at 179.07 121.92 0) (show_name no) (do_not_autoplace no) (effects (font (size 1.27 1.27))))
  (property "Footprint" "" (at 179.07 116.84 0) (hide yes) (show_name no) (do_not_autoplace no) (effects (font (size 1.27 1.27))))
  (property "Datasheet" "" (at 179.07 116.84 0) (hide yes) (show_name no) (do_not_autoplace no) (effects (font (size 1.27 1.27))))
  (property "Description" "Power symbol creates a global label with name \"GND\" , ground" (at 179.07 116.84 0) (hide yes) (show_name no) (do_not_autoplace no) (effects (font (size 1.27 1.27))))
  (pin "1"))
 (symbol
  (lib_id "Connector:Jack-DC")
  (at 118.11 101.6 0)
  (unit 1)
  (body_style 1)
  (exclude_from_sim no)
  (in_bom yes)
  (on_board yes)
  (in_pos_files yes)
  (dnp no)
  (property "Reference" "J1" (at 117.856 96.52 0) (show_name no) (do_not_autoplace no) (effects (font (size 1.27 1.27))))
  (property "Value" "Jack-DC" (at 118.11 95.25 0) (hide yes) (show_name no) (do_not_autoplace no) (effects (font (size 1.27 1.27))))
  (property "Footprint" "Connector_BarrelJack:BarrelJack_GCT_DCJ200-10-A_Horizontal" (at 119.38 102.616 0) (hide yes) (show_name no) (do_not_autoplace no) (effects (font (size 1.27 1.27))))
  (property "Datasheet" "" (at 119.38 102.616 0) (hide yes) (show_name no) (do_not_autoplace no) (effects (font (size 1.27 1.27))))
  (property "Description" "DC Barrel Jack" (at 118.11 101.6 0) (hide yes) (show_name no) (do_not_autoplace no) (effects (font (size 1.27 1.27))))
  (property "DKPN" "CP-037A-ND " (at 118.11 101.6 0) (hide yes) (show_name no) (do_not_autoplace no) (effects (font (size 1.27 1.27))))
  (pin "1")
  (pin "2"))
 (symbol
  (lib_id "Device:R_Small_US")
  (at 133.35 101.6 0)
  (unit 1)
  (body_style 1)
  (exclude_from_sim no)
  (in_bom yes)
  (on_board yes)
  (in_pos_files yes)
  (dnp no)
  (property "Reference" "R1" (at 136.398 100.33 0) (show_name no) (do_not_autoplace no) (effects (font (size 1.27 1.27)) (justify left)))
  (property "Value" "10M" (at 135.89 102.8699 0) (show_name no) (do_not_autoplace no) (effects (font (size 1.27 1.27)) (justify left)))
  (property "Footprint" "Resistor_THT:R_Axial_DIN0204_L3.6mm_D1.6mm_P5.08mm_Horizontal" (at 133.35 101.6 0) (hide yes) (show_name no) (do_not_autoplace no) (effects (font (size 1.27 1.27))))
  (property "Datasheet" "" (at 133.35 101.6 0) (hide yes) (show_name no) (do_not_autoplace no) (effects (font (size 1.27 1.27))))
  (property "Description" "Resistor, small US symbol" (at 133.35 101.6 0) (hide yes) (show_name no) (do_not_autoplace no) (effects (font (size 1.27 1.27))))
  (property "DKPN" "CF18JT10M0CT-ND " (at 133.35 101.6 0) (hide yes) (show_name no) (do_not_autoplace no) (effects (font (size 1.27 1.27))))
  (pin "1")
  (pin "2"))
 (symbol
  (lib_id "Device:Battery")
  (at 154.94 116.84 0)
  (unit 1)
  (body_style 1)
  (exclude_from_sim no)
  (in_bom yes)
  (on_board no)
  (in_pos_files yes)
  (dnp no)
  (fields_autoplaced yes)
  (property "Reference" "Z2" (at 158.75 114.9984 0) (show_name no) (do_not_autoplace no) (effects (font (size 1.27 1.27)) (justify left)))
  (property "Value" "9v Batt Assy" (at 158.75 117.5384 0) (show_name no) (do_not_autoplace no) (effects (font (size 1.27 1.27)) (justify left)))
  (property "Footprint" "" (at 154.94 115.316 90) (hide yes) (show_name no) (do_not_autoplace no) (effects (font (size 1.27 1.27))))
  (property "Datasheet" "" (at 154.94 115.316 90) (hide yes) (show_name no) (do_not_autoplace no) (effects (font (size 1.27 1.27))))
  (property "Description" "Multiple-cell battery" (at 154.94 116.84 0) (hide yes) (show_name no) (do_not_autoplace no) (effects (font (size 1.27 1.27))))
  (property "Sim.Device" "V" (at 154.94 116.84 0) (hide yes) (show_name no) (do_not_autoplace no) (effects (font (size 1.27 1.27))))
  (property "Sim.Type" "DC" (at 154.94 116.84 0) (hide yes) (show_name no) (do_not_autoplace no) (effects (font (size 1.27 1.27))))
  (property "Sim.Pins" "1=+ 2=-" (at 154.94 116.84 0) (hide yes) (show_name no) (do_not_autoplace no) (effects (font (size 1.27 1.27))))
  (property "DKPN" "1927-1053-ND " (at 154.94 116.84 0) (hide yes) (show_name no) (do_not_autoplace no) (effects (font (size 1.27 1.27))))
  (pin "2")
  (pin "1"))
 (symbol
  (lib_id "power:GND")
  (at 204.47 120.65 0)
  (unit 1)
  (body_style 1)
  (exclude_from_sim no)
  (in_bom yes)
  (on_board yes)
  (in_pos_files yes)
  (dnp no)
  (fields_autoplaced yes)
  (property "Reference" "#PWR06" (at 204.47 127 0) (hide yes) (show_name no) (do_not_autoplace no) (effects (font (size 1.27 1.27))))
  (property "Value" "GND" (at 204.47 125.73 0) (show_name no) (do_not_autoplace no) (effects (font (size 1.27 1.27))))
  (property "Footprint" "" (at 204.47 120.65 0) (hide yes) (show_name no) (do_not_autoplace no) (effects (font (size 1.27 1.27))))
  (property "Datasheet" "" (at 204.47 120.65 0) (hide yes) (show_name no) (do_not_autoplace no) (effects (font (size 1.27 1.27))))
  (property "Description" "Power symbol creates a global label with name \"GND\" , ground" (at 204.47 120.65 0) (hide yes) (show_name no) (do_not_autoplace no) (effects (font (size 1.27 1.27))))
  (pin "1"))
 (symbol
  (lib_id "Mechanical:Housing")
  (at 125.73 118.11 0)
  (unit 1)
  (body_style 1)
  (exclude_from_sim no)
  (in_bom yes)
  (on_board no)
  (in_pos_files yes)
  (dnp no)
  (fields_autoplaced yes)
  (property "Reference" "Z1" (at 129.54 117.1574 0) (show_name no) (do_not_autoplace no) (effects (font (size 1.27 1.27)) (justify left)))
  (property "Value" "12v Supply" (at 129.54 119.6974 0) (show_name no) (do_not_autoplace no) (effects (font (size 1.27 1.27)) (justify left)))
  (property "Footprint" "" (at 127 116.84 0) (hide yes) (show_name no) (do_not_autoplace no) (effects (font (size 1.27 1.27))))
  (property "Datasheet" "" (at 127 116.84 0) (hide yes) (show_name no) (do_not_autoplace no) (effects (font (size 1.27 1.27))))
  (property "Description" "Housing" (at 125.73 118.11 0) (hide yes) (show_name no) (do_not_autoplace no) (effects (font (size 1.27 1.27))))
  (property "DKPN" "364-1254-ND" (at 125.73 118.11 0) (hide yes) (show_name no) (do_not_autoplace no) (effects (font (size 1.27 1.27)))))
 (symbol
  (lib_id "power:VCC")
  (at 139.7 82.55 0)
  (unit 1)
  (body_style 1)
  (exclude_from_sim no)
  (in_bom yes)
  (on_board yes)
  (in_pos_files yes)
  (dnp no)
  (fields_autoplaced yes)
  (property "Reference" "#PWR01" (at 139.7 86.36 0) (hide yes) (show_name no) (do_not_autoplace no) (effects (font (size 1.27 1.27))))
  (property "Value" "VCC" (at 139.7 77.47 0) (show_name no) (do_not_autoplace no) (effects (font (size 1.27 1.27))))
  (property "Footprint" "" (at 139.7 82.55 0) (hide yes) (show_name no) (do_not_autoplace no) (effects (font (size 1.27 1.27))))
  (property "Datasheet" "" (at 139.7 82.55 0) (hide yes) (show_name no) (do_not_autoplace no) (effects (font (size 1.27 1.27))))
  (property "Description" "Power symbol creates a global label with name \"VCC\"" (at 139.7 82.55 0) (hide yes) (show_name no) (do_not_autoplace no) (effects (font (size 1.27 1.27))))
  (pin "1"))
 (sheet_instances
  (path ""
   (page "1")))
 (embedded_fonts no))
